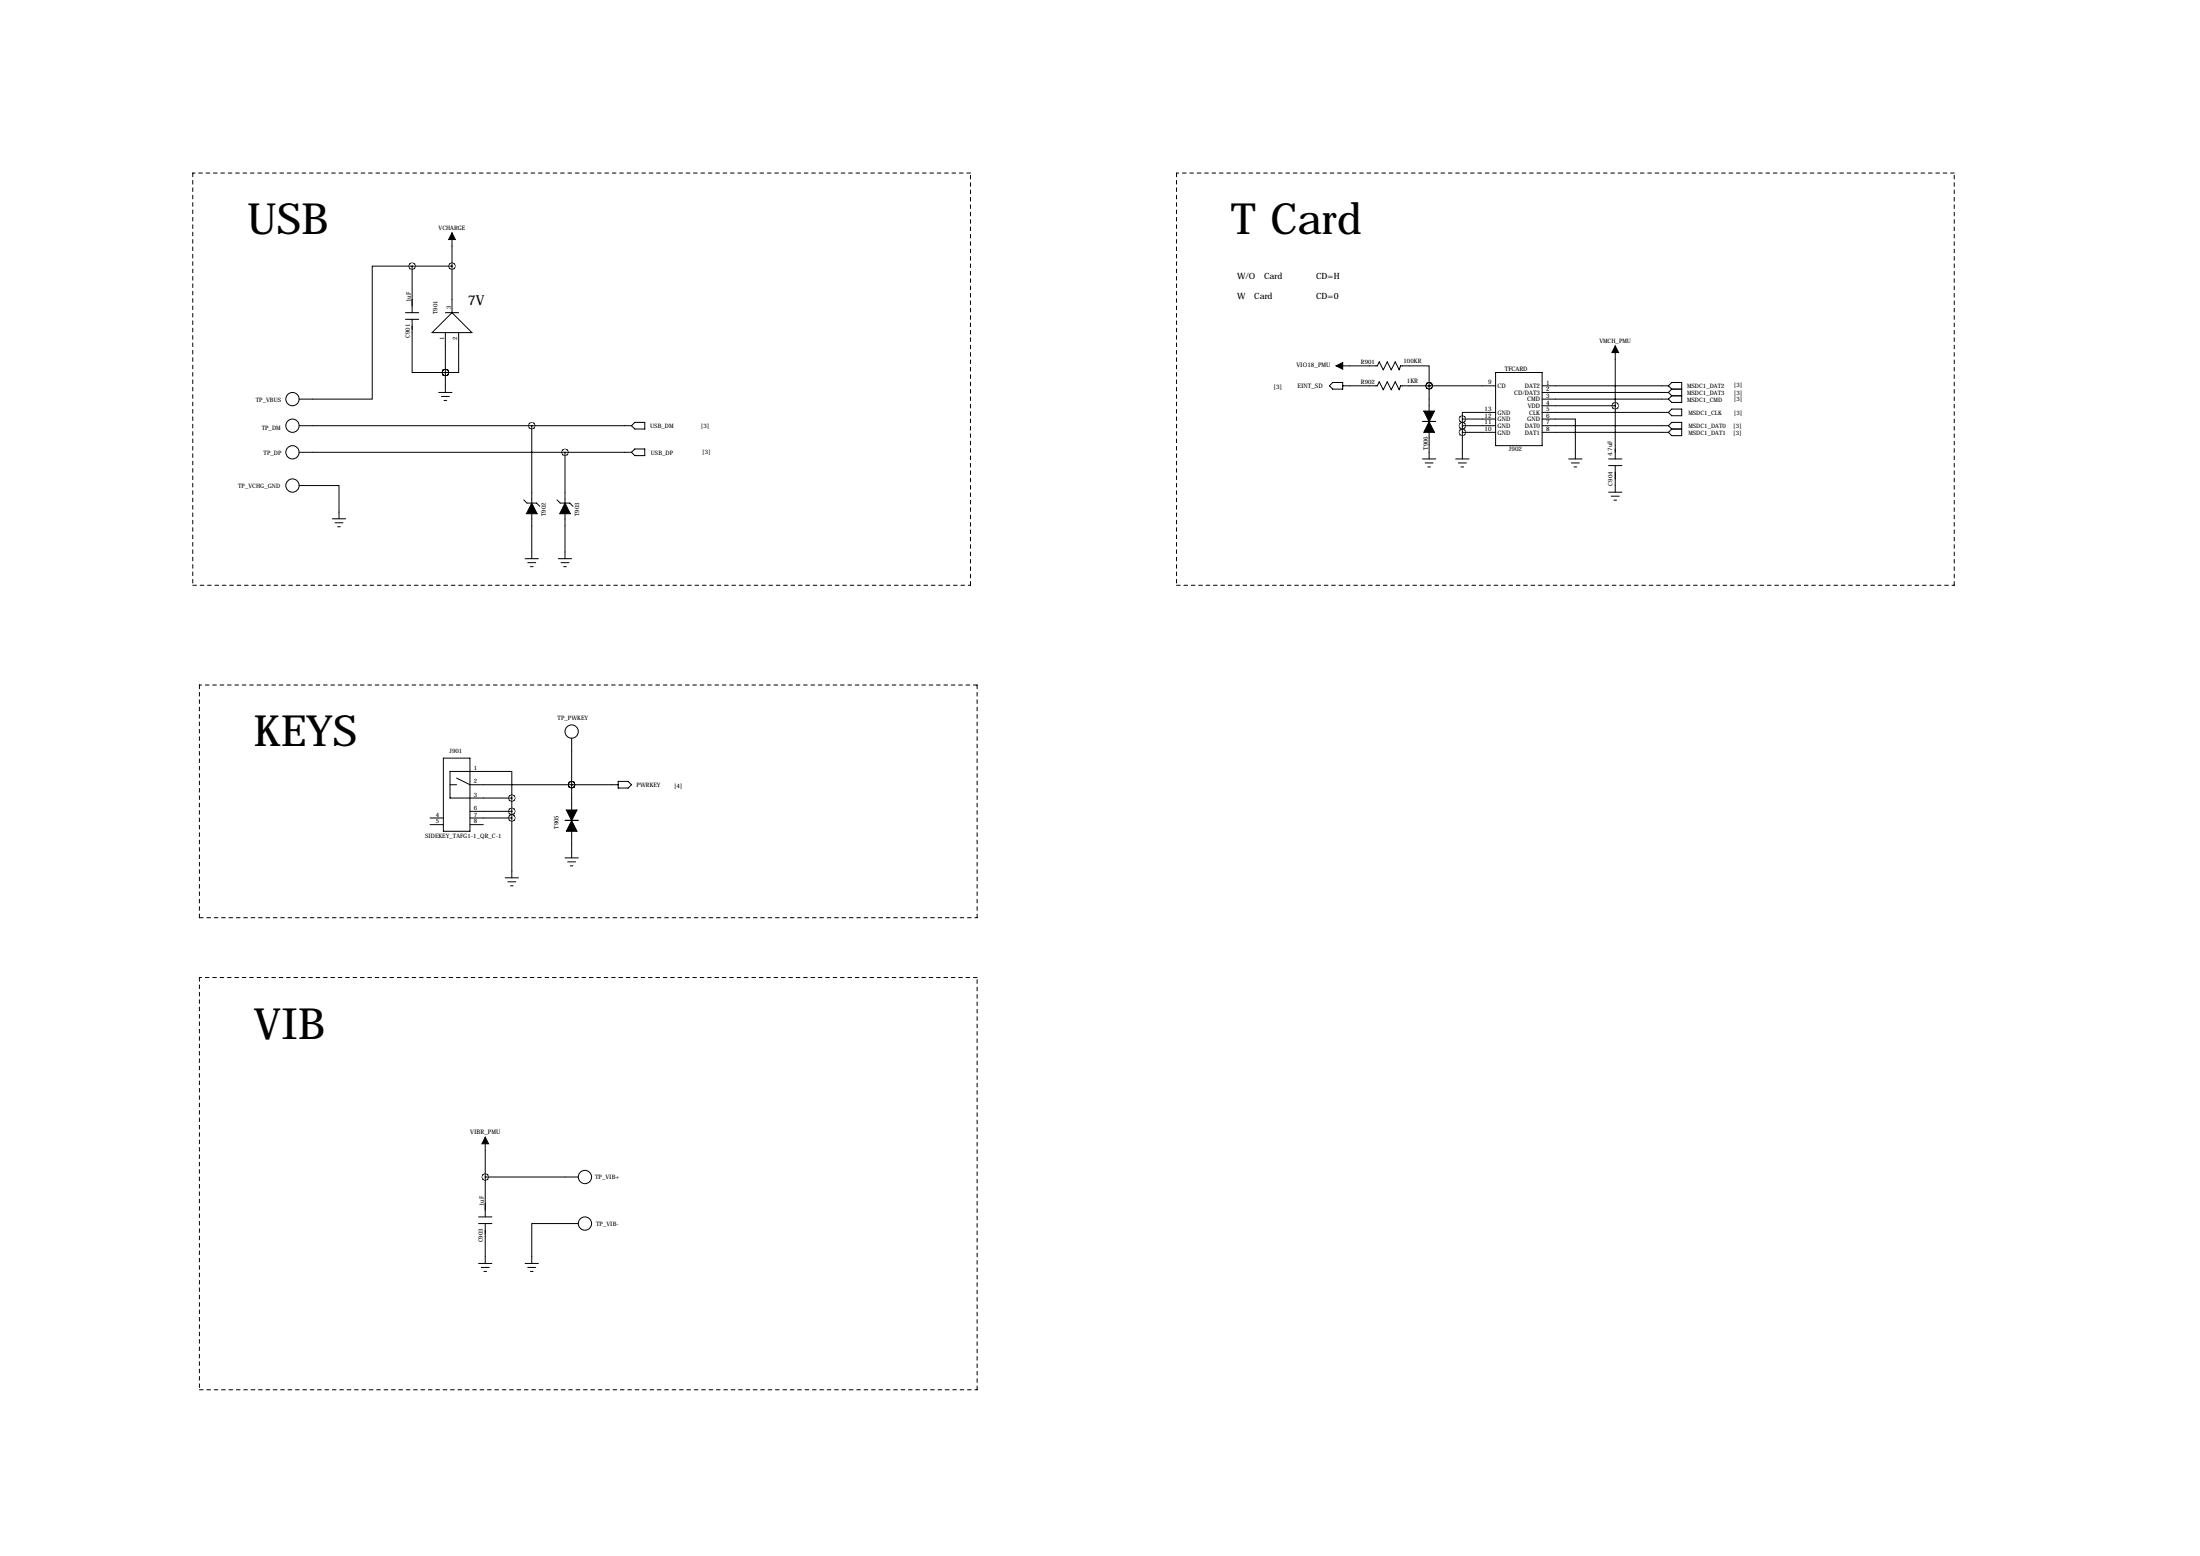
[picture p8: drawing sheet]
<svg xmlns="http://www.w3.org/2000/svg" width="841mm" height="594mm" viewBox="0 0 841 594" stroke-linecap="round" stroke-linejoin="round" font-family="sans-serif">
<g fill="none" stroke="#000" stroke-width=".38" stroke-dasharray="1.4 1.4">
<path d="M73.7 66.1v157.5M370.8 66.1h-297.1M449.6 66.1v157.5M746.8 66.1h-297.2M73.7 223.6h297.1M370.8 223.6v-157.5M449.6 223.6h297.2M746.8 223.6v-157.5M76.2 261.7v88.9M373.4 261.7h-297.2M76.2 350.6h297.2M373.4 350.6v-88.9"/>
<path d="M76.2 373.5v157.4M373.4 373.5h-297.2M76.2 530.9h297.2M373.4 530.9v-157.4"/>
</g>
<path d="M172.7 89l1.3 2.5h-2.6zM510.5 139.8l2.6-1.3v2.5zM617.2 132.2l1.3 2.5h-2.6zM544.1 157h4l-2 4.1zM546.1 161.1l2 4.1h-4zM203.2 192.2l2 4.1h-4zM215.9 192.2l2 4.1h-4zM218.4 313.5l2.1 4.1h-4.1zM216.4 309.4h4.1l-2.1 4.1zM185.4 434.4l1.3 2.6h-2.6z" fill="#000" stroke="#000" stroke-width=".38"/>
<g fill="none" stroke="#000" stroke-width=".38">
<path d="M172.7 89v30.5M154.9 119.5h5.1M157.5 101.7h-15.3v50.8h-27.9M157.5 101.7v17.8M157.5 101.7h15.2M170.2 119.5h5.1M154.9 122h5.1M157.5 122v20.3h12.7M165.1 127.1l7.6-7.6 7.6 7.6zM170.2 127.1v22.8M175.3 127.1v15.2h-5.1M510.5 139.8h15.8l.7-1.6 1.6 3.1 1.5-3.1 1.5 3.1 1.5-3.1 1.6 3.1 .5-1.5h10.9v7.6"/>
<path d="M617.2 132.2v43.1M167.6 149.9h5.1M168.7 151.5h3M169.7 153h1M170.2 142.3h.1M509.3 146.1h3.8v2.6h-3.8l-1.3-1.3zM513.1 147.4h13.2l.7-1.5 1.6 3 1.5-3 1.5 3 1.5-3 1.6 3 .5-1.5h36.3M546.1 147.4h.1M546.1 147.4v9.6M571.5 157.6h-12.7v2.5M571.5 142.3h17.8v28h-17.8zM589.3 152.5h48.2"/>
<path d="M589.3 157.6h48.2M589.3 155h27.9M589.3 149.9h48.2M589.3 147.4h48.2M637.5 147.4l1.3-1.3h3.8v7.6h-3.8l-1.3-1.2M637.5 157.6l1.3-1.3h3.8v2.5h-3.8zM637.5 149.9l1.3 1.3M637.5 147.4l1.3 1.3M638.8 151.2h3.8M638.8 151.2l-1.3 1.3M638.8 148.7h3.8M638.8 148.7l-1.3 1.2"/>
<path d="M114.3 162.6h127M114.3 172.8h127M203.2 162.6v29.6M215.9 172.8v19.4M242.6 161.4h3.8v2.5h-3.8l-1.3-1.3zM242.6 171.5h3.8v2.6h-3.8l-1.3-1.3zM543.6 175.3h5M543.6 161h5M544.6 176.9h3M545.6 178.4h1M546.1 164.7v10.6M556.3 175.3h5"/>
<path d="M557.3 176.9h3M558.3 178.4h1M558.8 162.6h12.7M558.8 165.2h12.7M558.8 160.1h12.7M558.8 160.1v15.2M589.3 160.1h12.7v15.2M589.3 162.6h48.2M589.3 165.2h48.2M599.4 175.3h5.1M600.5 176.9h3M601.5 178.4h1"/>
<path d="M614.7 175.3h5.1M614.7 177.9h5.1M617.2 177.9v10.1M637.5 162.6l1.3-1.2h3.8v5h-3.8l-1.3-1.2M637.5 162.6l1.3 1.3M638.8 163.9h3.8M638.8 163.9l-1.3 1.3M114.3 185.5h15.2v12.7M127 198.2h5.1M128 199.7h3.1M200.2 191l1.2 1.2h3.6l1.2 1.2M203.2 196.3v17.1"/>
<path d="M212.9 191l1.2 1.2h3.6l1.2 1.2M215.9 196.3v17.1M614.7 188h5.1M615.7 189.6h3M616.7 191.1h1M129 201.2h1M200.7 213.4h5M201.7 215h3M202.7 216.5h1M213.4 213.4h5M214.4 215h3M215.4 216.5h1"/>
<path d="M169.4 289.6h10.2v28h-10.2zM172 294.7h23.6v10.2h-23.6zM172 299.8h2.5M174.5 297.3l5.1 2.5h56.6M218.4 299.8h.1M218.4 282v27.4M236.2 298.5h3.8l1.3 1.3-1.3 1.3h-3.8zM164.3 312.5h5.1M164.3 315h5.1M179.6 312.5h16M179.6 315h5.1M179.6 310h16"/>
<path d="M195.6 304.9v30.5M215.9 313.4h5.1M218.4 317.1v10.6M193 335.4h5.1M194.1 336.9h3M195.1 338.4h1M215.9 327.7h5.1M216.9 329.3h3.1M217.9 330.8h1M185.4 434.4v30.5M185.4 449.7h35.6M182.9 467.4h5.1"/>
<path d="M182.9 464.9h5.1M185.4 467.4v15.3M221 467.4h-17.8v15.3M182.9 482.7h5.1M183.9 484.2h3M184.9 485.7h1M200.7 482.7h5M201.7 484.2h3M202.7 485.7h1"/>
<circle cx="111.8" cy="152.5" r="2.54"/>
<circle cx="111.8" cy="172.8" r="2.54"/>
<circle cx="111.8" cy="162.6" r="2.54"/>
<circle cx="111.8" cy="185.5" r="2.54"/>
<circle cx="218.4" cy="279.5" r="2.54"/>
<circle cx="223.5" cy="449.7" r="2.54"/>
<circle cx="223.5" cy="467.4" r="2.54"/>
</g>
<path d="M215.8 172.8a.1 .1 0 0 0 .2 0 .1 .1 0 0 0-.2 0zM203.1 162.6a.1 .1 0 0 0 .2 0 .1 .1 0 0 0-.2 0zM172.6 101.7a.1 .1 0 0 0 .2 0 .1 .1 0 0 0-.2 0zM170.1 142.3a.1 .1 0 0 0 .2 0 .1 .1 0 0 0-.2 0zM170.1 142.3a.1 .1 0 0 0 .2 0 .1 .1 0 0 0-.2 0zM617.1 155a.1 .1 0 0 0 .2 0 .1 .1 0 0 0-.2 0zM185.3 449.7a.1 .1 0 0 0 .2 0 .1 .1 0 0 0-.2 0zM157.4 101.7a.1 .1 0 0 0 .2 0 .1 .1 0 0 0-.2 0zM195.5 312.5a.1 .1 0 0 0 .2 0 .1 .1 0 0 0-.2 0zM195.5 310a.1 .1 0 0 0 .2 0 .1 .1 0 0 0-.2 0zM195.5 304.9a.1 .1 0 0 0 .2 0 .1 .1 0 0 0-.2 0zM218.3 299.8a.1 .1 0 0 0 .2 0 .1 .1 0 0 0-.2 0zM558.7 162.6a.1 .1 0 0 0 .2 0 .1 .1 0 0 0-.2 0zM558.7 160.1a.1 .1 0 0 0 .2 0 .1 .1 0 0 0-.2 0zM558.7 165.2a.1 .1 0 0 0 .2 0 .1 .1 0 0 0-.2 0zM218.3 299.8a.1 .1 0 0 0 .2 0 .1 .1 0 0 0-.2 0zM546 147.4a.1 .1 0 0 0 .2 0 .1 .1 0 0 0-.2 0zM546 147.4a.1 .1 0 0 0 .2 0 .1 .1 0 0 0-.2 0z" fill="#000" stroke="#000" stroke-width="2.5"/>
<g font-size="16.5">
<text x="94.5" y="89.5">USB</text>
<text x="470.4" y="89.5">T Card</text>
<text x="97" y="285.1">KEYS</text>
<text x="97" y="396.8">VIB</text>
</g>
<text font-size="5.3" x="178.8" y="116.4">7V</text>
<g font-size="3.3">
<text x="472.7" y="106.8">W/O</text>
<text x="483.1" y="106.8">Card</text>
<text x="502.9" y="106.8">CD=H</text>
<text x="472.7" y="114.4">W</text>
<text x="479.3" y="114.4">Card</text>
<text x="502.9" y="114.4">CD=0</text>
</g>
<g font-size="2.4">
<text x="157" y="115.5" transform="rotate(-90 157 115.5)">1uF</text>
<text x="495.4" y="140.3">VIO18_PMU</text>
<text x="575" y="141.5">TFCARD</text>
<text x="486.7" y="148.5">[3]</text>
<text x="495.8" y="148.4">EINT_SD</text>
<text x="537.6" y="146.3">1KR</text>
<text x="568.6" y="146.9">9</text>
<text x="572.3" y="148.2">CD</text>
<text x="582.7" y="148.2">DAT2</text>
<text x="590.8" y="149.6">2</text>
<text x="590.8" y="147">1</text>
<text x="578.6" y="150.8">CD/DAT3</text>
<text x="583.6" y="153.3">CMD</text>
<text x="583.8" y="155.8">VDD</text>
<text x="590.8" y="154.6">4</text>
<text x="590.8" y="152.1">3</text>
<text x="567.3" y="159.6">12</text>
<text x="567.3" y="157">13</text>
<text x="572.3" y="160.9">GND</text>
<text x="572.3" y="158.4">GND</text>
<text x="583.6" y="160.9">GND</text>
<text x="584.3" y="158.4">CLK</text>
<text x="590.8" y="159.6">6</text>
<text x="590.8" y="157">5</text>
<text x="567.3" y="164.7">10</text>
<text x="567.3" y="162.1">11</text>
<text x="572.3" y="166">GND</text>
<text x="572.3" y="163.5">GND</text>
<text x="582.7" y="166">DAT1</text>
<text x="582.7" y="163.5">DAT0</text>
<text x="590.8" y="164.7">8</text>
<text x="590.8" y="162.1">7</text>
<text x="576.6" y="172.4">J902</text>
<text x="179.6" y="433.1">VIBR_PMU</text>
</g>
<g font-size="2.3">
<text x="167.6" y="87.7">VCHARGE</text>
<text x="172.2" y="117.9" transform="rotate(-90 172.2 117.9)">3</text>
<text x="167.1" y="120.1" transform="rotate(-90 167.1 120.1)">T901</text>
<text x="156.6" y="129.2" transform="rotate(-90 156.6 129.2)">C901</text>
<text x="169.7" y="129.9" transform="rotate(-90 169.7 129.9)">1</text>
<text x="174.8" y="129.9" transform="rotate(-90 174.8 129.9)">2</text>
<text x="611.2" y="130.9">VMCH_PMU</text>
<text x="520" y="139">R901</text>
<text x="536.3" y="138.6">100KR</text>
<text x="520" y="146.6">R902</text>
<text x="644.7" y="148.4">MSDC1_DAT2</text>
<text x="662.6" y="148">[3]</text>
<text x="97.7" y="153.5">TP_VBUS</text>
<text x="644.7" y="153.5">MSDC1_CMD</text>
<text x="644.7" y="150.9">MSDC1_DAT3</text>
<text x="662.6" y="153.3">[3]</text>
<text x="662.6" y="150.8">[3]</text>
<text x="645.2" y="158.6">MSDC1_CLK</text>
<text x="662.6" y="158.4">[3]</text>
<text x="100" y="164.2">TP_DM</text>
<text x="248.4" y="163.6">USB_DM</text>
<text x="267.9" y="163.5">[3]</text>
<text x="645.2" y="163.6">MSDC1_DAT0</text>
<text x="645.2" y="166.2">MSDC1_DAT1</text>
<text x="662.3" y="163.5">[3]</text>
<text x="662.3" y="166">[3]</text>
<text x="100.7" y="173.8">TP_DP</text>
<text x="248.7" y="173.8">USB_DP</text>
<text x="268.4" y="173.4">[3]</text>
<text x="545.6" y="171.9" transform="rotate(-90 545.6 171.9)">T906</text>
<text x="616" y="174.3" transform="rotate(-90 616 174.3)">4.7uF</text>
<text x="616.2" y="185.5" transform="rotate(-90 616.2 185.5)">C904</text>
<text x="91" y="186.5">TP_VCHG_GND</text>
<text x="208.6" y="197.1" transform="rotate(-90 208.6 197.1)">T902</text>
<text x="221.3" y="197.1" transform="rotate(-90 221.3 197.1)">T903</text>
<text x="213.1" y="275">TP_PWKEY</text>
<text x="171.8" y="287.6">J901</text>
<text x="181.1" y="294.2">1</text>
<text x="181.1" y="299.3">2</text>
<text x="181.1" y="304.4">3</text>
<text x="243.3" y="300.8">PWRKEY</text>
<text x="257.6" y="300.9">[4]</text>
<text x="166.6" y="312">4</text>
<text x="181.1" y="309.4">6</text>
<text x="181.1" y="312">7</text>
<text x="166.6" y="314.5">5</text>
<text x="181.1" y="314.5">8</text>
<text x="213.4" y="316.6" transform="rotate(-90 213.4 316.6)">T905</text>
<text x="162.4" y="320.2">SIDEKEY_TAFG1-1_QR_C-1</text>
<text x="227.4" y="450.4">TP_VIB+</text>
<text x="184.9" y="460.8" transform="rotate(-90 184.9 460.8)">1uF</text>
<text x="227.8" y="468.2">TP_VIB-</text>
<text x="184.5" y="474.6" transform="rotate(-90 184.5 474.6)">C903</text>
</g>
</svg>
